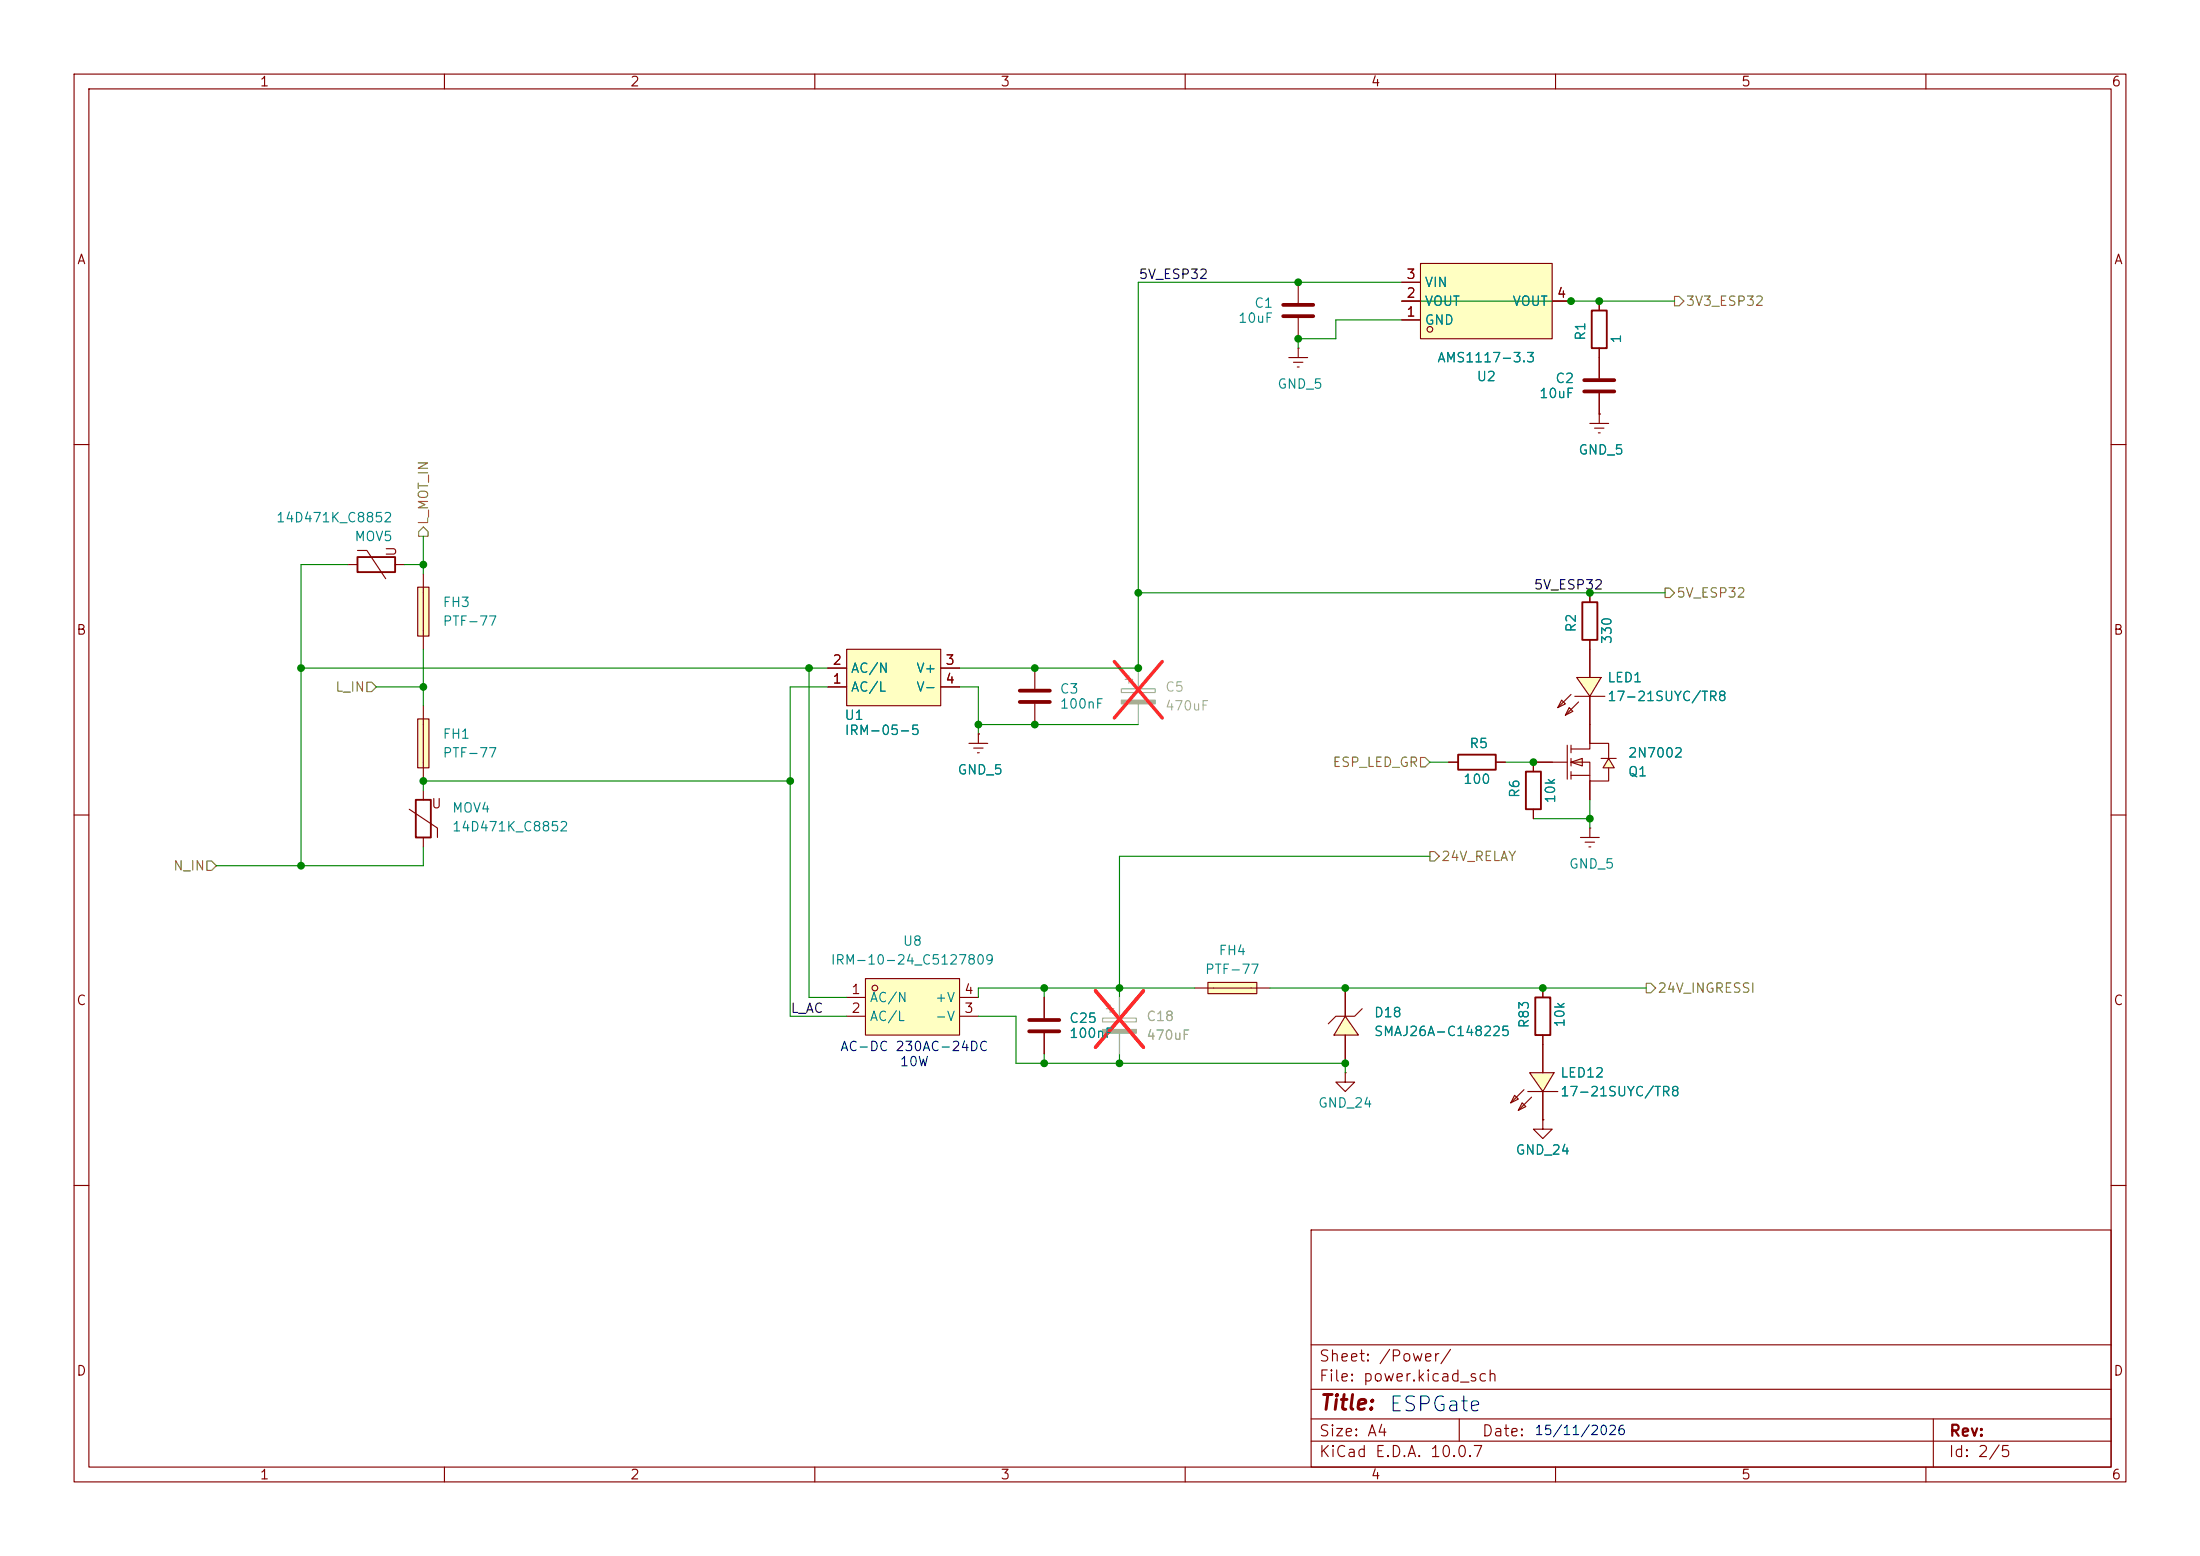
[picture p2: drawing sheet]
<svg xmlns="http://www.w3.org/2000/svg" width="297mm" height="210mm" viewBox="0 0 297 210" stroke-linecap="round" stroke-linejoin="round" font-family="sans-serif">
<g fill="none" stroke="#840000" stroke-width=".15">
<path d="M10 10h277v190h-277zM12 12h273v186h-273zM60 10v2M110 10v2M160 10v2M210 10v2M260 10v2M215.9 48.3v2.8M215.9 53.1v2.8M10 60h2M47 76.2h1.3M48.3 74.3h1.2l2.6 3.8"/>
<path d="M53.3 76.2h1.3M285 60h2M10 110h2M285 110h2M141 134.6v2.8M141 139.4v2.8M10 160h2M177 166h108v32h-108zM285 160h2M60 198v2M110 198v2M160 198v2"/>
<path d="M177 194.5h108M177 191.5h108M177 187.5h108M177 181.5h108M197 191.5v3M210 198v2M260 198v2M261 191.5v6.5"/>
</g>
<path d="M48.3 75.2h5v2h-5z" fill="none" stroke="#840000" stroke-width=".25"/>
<path d="M213.9 51.3h4M213.9 52.8h4M138.9 137.7h4.1M138.9 139.2h4.1" fill="none" stroke="#840000" stroke-width=".51"/>
<g fill="#ffffc2">
<path d="M205.5 148.8l.5 .6-1 .5z"/>
<path d="M204.5 147.8l.5 .5-1 .5z"/>
<path d="M206.5 144.8h3.3l-1.5 2.5z"/>
</g>
<g fill="none" stroke="#840000" stroke-width=".15">
<path d="M195.6 102.9h1.2M201.9 102.9h1.3M207 102.9v1.2M207 109.2v1.3M213.4 113h2.5M214 113.7h1.3M214.5 114.3h.3M214.6 111.8h.1M214.6 111.8v1.2M208.3 133.4v1.2M208.3 139.7v5.1M204.5 147.8l.5 .5-1 .5z"/>
<path d="M205.5 148.8l.5 .6-1 .5zM205.7 147.1l-1.7 1.7M206.3 147.3h4M206.5 144.8h3.3l-1.5 2.5zM206.8 148.1l-1.8 1.8M208.3 151.1v1.3h1.2l-1.2 1.3-1.3-1.3h1.3M208.3 151.1h.1M208.3 147.3v3.8"/>
</g>
<path d="M196.8 101.9h5.1v2h-5.1zM206 104.1h2v5.1h-2zM207.3 134.6h2v5.1h-2z" fill="none" stroke="#840000" stroke-width=".25"/>
<g fill="#ffffc2">
<path d="M212.1 102.9l1.5-.5v1z"/>
<path d="M217.2 102.4l.7 1.2h-1.5z"/>
</g>
<g fill="none" stroke="#840000" stroke-width=".15">
<path d="M214.6 97.8v2.5M207 102.9h4.6M211.6 100.6v4.6M212.1 101.1h2.5v-.8h2.6v2.1M212.1 102.9l1.5-.5v1zM212.1 102.9h2.5v2.5h2.6v-1.8M212.1 100.6v1M212.1 102.4v1M212.1 104.1v1.1M212.1 104.7h2.5M214.6 105.4v2.6M216.1 102.4h2.1"/>
<path d="M217.2 102.4l.7 1.2h-1.5z"/>
</g>
<g fill="#ffffc2">
<path d="M211.8 95.5l.5 .5-1 .5z"/>
<path d="M210.8 94.5l.5 .5-1 .5z"/>
<path d="M212.8 91.4h3.3l-1.5 2.6z"/>
</g>
<path d="M210.8 94.5l.5 .5-1 .5zM211.8 95.5l.5 .5-1 .5zM212.1 93.7l-1.8 1.8M212.6 94h4.1M212.8 91.4h3.3l-1.5 2.6zM213.1 94.7l-1.8 1.8M214.6 80v1.3M214.6 86.4v5M214.6 94v3.8" fill="none" stroke="#840000" stroke-width=".15"/>
<path d="M213.6 81.3h2v5.1h-2z" fill="none" stroke="#840000" stroke-width=".25"/>
<path d="M163.1 132.6h6.6v1.5h-6.6z" fill="#ffffc2"/>
<path d="M161.3 133.4h10.1M163.1 132.6h6.6v1.5h-6.6zM181.6 144.8v1.3h1.3l-1.3 1.2-1.3-1.2h1.3M181.6 144.8h.1" fill="none" stroke="#840000" stroke-width=".15"/>
<path d="M181.6 137.2l1.8 2.5h-3.3z" fill="#ffffc2"/>
<g fill="none" stroke="#840000" stroke-width=".15">
<path d="M175.3 38.1v2.8M174 48.3h2.5M174.6 48.9h1.3M175.1 49.5h.3M175.3 47h.1M175.3 42.9v2.8M175.3 47v1.3M55.2 109.2l3.9 2.6v1.2M57.1 106.7v1.3M57.1 113v1.3M181.6 137.2l1.8 2.5h-3.3zM181.6 133.4v3.8"/>
<path d="M181.6 139.7v3.8M183.9 136.1l-1 1.1h-2.6l-1 1"/>
</g>
<path d="M173.2 41.1h4.1M173.2 42.7h4.1" fill="none" stroke="#840000" stroke-width=".51"/>
<path d="M56.1 108h2.1v5h-2.1z" fill="none" stroke="#840000" stroke-width=".25"/>
<path d="M56.4 97h1.5v6.6h-1.5z" fill="#ffffc2"/>
<path d="M56.4 97h1.5v6.6h-1.5zM57.1 95.3v10.1" fill="none" stroke="#840000" stroke-width=".15"/>
<path d="M191.8 35.6h17.7v10.1h-17.7z" fill="#ffffc2"/>
<g fill="none" stroke="#840000" stroke-width=".15">
<path d="M189.2 38.1h2.6M191.8 35.6h17.7v10.1h-17.7zM189.2 43.2h2.6M189.2 40.6h2.6M209.5 40.6h2.6"/>
<circle cx="193" cy="44.5" r=".38"/>
</g>
<path d="M114.3 87.6h12.7v7.7h-12.7z" fill="#ffffc2"/>
<path d="M214.6 57.2h2.6M215.3 57.8h1.2M215.8 58.4h.2M215.9 55.9h.1M215.9 55.9v1.3M111.8 92.7h2.5M111.8 90.2h2.5M114.3 87.6h12.7v7.7h-12.7zM127 92.7h2.5M127 90.2h2.5" fill="none" stroke="#840000" stroke-width=".15"/>
<path d="M56.4 79.2h1.5v6.6h-1.5z" fill="#ffffc2"/>
<path d="M56.4 79.2h1.5v6.6h-1.5zM57.1 77.5v10.1" fill="none" stroke="#840000" stroke-width=".15"/>
<path d="M116.8 132.1h12.7v7.6h-12.7z" fill="#ffffc2"/>
<g fill="none" stroke="#840000" stroke-width=".15">
<path d="M189.2 38.1h2.6M189.2 43.2h2.6M189.2 40.6h2.6M209.5 40.6h2.6M215.9 55.9h.1M215.9 40.6v1.3M215.9 47v4.1M215.9 53.1v2.8M111.8 92.7h2.5M111.8 90.2h2.5M127 92.7h2.5M127 90.2h2.5"/>
<path d="M132.1 99.1h.1M132.1 99.1v1.2M139.7 90.2v2.8M139.7 95v2.8M214.6 80v1.3M214.6 86.4v5M214.6 94v6.3M130.8 100.3h2.5M131.4 101h1.3M132 101.6h.2M195.6 102.9h1.2M201.9 102.9h1.3"/>
<path d="M207 109.2v1.3M209.5 102.9h-2.5v1.2M214.6 105.4v2.6M114.3 134.6h2.5M114.3 137.2h2.5M116.8 132.1h12.7v7.6h-12.7zM129.5 134.6h2.6M129.5 137.2h2.6M141 134.6v2.8M141 139.4v2.8M181.6 133.4v3.8M181.6 139.7v3.8"/>
<path d="M208.3 133.4v1.2M208.3 139.7v5.1M208.3 151.1h.1M208.3 147.3v3.8"/>
<circle cx="118.1" cy="133.4" r=".38"/>
</g>
<path d="M214.9 41.9h2v5.1h-2z" fill="none" stroke="#840000" stroke-width=".25"/>
<path d="M151.4 93h4.6v.5h-4.6zM151.9 91.7h1M152.4 91.2v1M153.7 90.2v2.8M153.7 95v2.8M148.8 137.4h4.6v.5h-4.6zM149.4 136.1h1M149.9 135.6v1.1M151.1 134.6v2.8M151.1 139.4v2.8" fill="none" stroke="#a1a1a1" stroke-width=".15"/>
<g fill="#a1a1a1" stroke="#a1a1a1" stroke-width=".15">
<path d="M151.4 94.5h4.6v.5h-4.6z"/>
<path d="M148.8 138.9h4.6v.5h-4.6z"/>
</g>
<path d="M150.4 89.3l6.5 7.6M156.9 89.3l-6.5 7.6M147.9 133.7l6.5 7.7M154.4 133.7l-6.5 7.7" fill="none" stroke="#ff2626" stroke-width=".46"/>
<path d="M137.7 93.2h4M137.7 94.7h4" fill="none" stroke="#840000" stroke-width=".51"/>
<path d="M226.1 40h.6l.6 .6-.6 .7h-.6zM57.1 71.1l.7 .7v.6h-1.3v-.6zM224.8 79.4h.6l.7 .6-.7 .6h-.6zM49.5 92.1h.7l.6 .6-.6 .6h-.7zM27.9 116.2h.7l.6 .6-.6 .7h-.7zM191.8 102.2h.6l.6 .7-.6 .6h-.6zM193 114.9h.7l.6 .7-.6 .6h-.7zM222.2 132.7h.7l.6 .7-.6 .6h-.7z" fill="none" stroke="#848400" stroke-width=".15"/>
<g fill="none" stroke="#008400" stroke-width=".15">
<path d="M189.2 38.1h-35.5v52.1h-24.2M189.2 43.2h-8.9v2.5h-5v1.3M189.2 40.6h36.9M47 76.2h-6.4v40.6M54.6 76.2h2.5M57.1 72.4v5.1M40.6 90.2h71.2M50.8 92.7h6.3M57.1 87.6v7.7M109.2 90.2v44.4h5.1M111.8 92.7h-5.1v44.5h7.6M129.5 92.7h2.6v6.4"/>
<path d="M132.1 97.8h21.6M153.7 80h71.1M57.1 114.3v2.5h-27.9M106.7 105.4h-49.6v1.3M193 115.6h-41.9v19M193 102.9h2.6M203.2 102.9h3.8M207 110.5h7.6M214.6 108v3.8M132.1 137.2h5.1v6.3h44.4v1.3M141 133.4v1.2M161.3 133.4h-29.2v1.2"/>
<path d="M171.4 133.4h50.8M141 142.2v1.3M151.1 142.2v1.3"/>
</g>
<g fill="#008400" stroke="#008400" stroke-width=".14">
<circle cx="208.3" cy="133.4" r=".46"/>
<circle cx="214.6" cy="110.5" r=".46"/>
<circle cx="151.1" cy="143.5" r=".46"/>
<circle cx="151.1" cy="133.4" r=".46"/>
<circle cx="141" cy="133.4" r=".46"/>
<circle cx="181.6" cy="143.5" r=".46"/>
<circle cx="181.6" cy="133.4" r=".46"/>
<circle cx="106.7" cy="105.4" r=".46"/>
<circle cx="109.2" cy="90.2" r=".46"/>
<circle cx="139.7" cy="97.8" r=".46"/>
<circle cx="139.7" cy="90.2" r=".46"/>
<circle cx="40.6" cy="116.8" r=".46"/>
<circle cx="40.6" cy="90.2" r=".46"/>
<circle cx="57.1" cy="76.2" r=".46"/>
<circle cx="57.1" cy="105.4" r=".46"/>
<circle cx="57.1" cy="92.7" r=".46"/>
<circle cx="153.7" cy="90.2" r=".46"/>
<circle cx="153.7" cy="80" r=".46"/>
<circle cx="141" cy="143.5" r=".46"/>
<circle cx="132.1" cy="97.8" r=".46"/>
<circle cx="175.3" cy="38.1" r=".46"/>
<circle cx="212.1" cy="40.6" r=".46"/>
<circle cx="175.3" cy="45.7" r=".46"/>
<circle cx="214.6" cy="80" r=".46"/>
<circle cx="207" cy="102.9" r=".46"/>
<circle cx="215.9" cy="40.6" r=".46"/>
</g>
<text font-size="2" fill="#840000" x="178" y="190.8">Title:</text>
<text font-size="2" fill="#0000c2" x="187.4" y="191">ESPGate</text>
<g font-size="1.5" fill="#840000">
<text x="178" y="184.1">Sheet: /Power/</text>
<text x="178" y="186.8">File: power.kicad_sch</text>
<text x="178" y="197">KiCad E.D.A. 10.0.7</text>
<text x="178" y="194.2">Size: A4</text>
<text x="200" y="194.2">Date:</text>
<text x="263" y="197">Id: 2/5</text>
<text x="263" y="194.2">Rev:</text>
</g>
<g font-size="1.3" fill="#840000">
<text x="35" y="12">1</text>
<text x="85" y="12">2</text>
<text x="135" y="12">3</text>
<text x="185" y="12">4</text>
<text x="235" y="12">5</text>
<text x="285" y="12">6</text>
<text x="10.3" y="36">A</text>
<text x="285.3" y="36">A</text>
<text x="189.8" y="40.5">2</text>
<text x="189.8" y="38">3</text>
<text x="210.1" y="40.5">4</text>
<text x="189.8" y="43">1</text>
<text x="53.8" y="75.2" transform="rotate(-90 53.8 75.2)">U</text>
<text x="10.2" y="86">B</text>
<text x="285.2" y="86">B</text>
<text x="112.3" y="92.6">1</text>
<text x="112.3" y="90">2</text>
<text x="127.5" y="90">3</text>
<text x="127.5" y="92.6">4</text>
<text x="58.1" y="109.4">U</text>
<text x="10.2" y="136">C</text>
<text x="114.8" y="134.5">1</text>
<text x="114.8" y="137">2</text>
<text x="130.1" y="137">3</text>
<text x="130.1" y="134.5">4</text>
<text x="285.2" y="136">C</text>
<text x="10.2" y="186">D</text>
<text x="285.2" y="186">D</text>
<text x="35" y="200">1</text>
<text x="85" y="200">2</text>
<text x="135" y="200">3</text>
<text x="185" y="200">4</text>
<text x="235" y="200">5</text>
<text x="285" y="200">6</text>
</g>
<g font-size="1.3">
<text x="153.6" y="38">5V_ESP32</text>
<text x="207" y="79.9">5V_ESP32</text>
<text x="106.7" y="137">L_AC</text>
</g>
<g font-size="1.3" fill="#008484">
<text x="169.2" y="41.9">C1</text>
<text x="192.3" y="41.6">VOUT</text>
<text x="192.3" y="39.1">VIN</text>
<text x="204.1" y="41.6">VOUT</text>
<text x="167.1" y="43.9">10uF</text>
<text x="192.3" y="44.1">GND</text>
<text x="214.3" y="46.1" transform="rotate(-90 214.3 46.1)">R1</text>
<text x="219.1" y="46.5" transform="rotate(-90 219.1 46.5)">1</text>
<text x="172.4" y="52.8">GND_5</text>
<text x="193.9" y="49.2">AMS1117-3.3</text>
<text x="199.3" y="51.8">U2</text>
<text x="209.9" y="52">C2</text>
<text x="207.7" y="54">10uF</text>
<text x="213" y="61.7">GND_5</text>
<text x="37.2" y="70.8">14D471K_C8852</text>
<text x="47.8" y="73.4">MOV5</text>
<text x="59.7" y="82.2">FH3</text>
<text x="59.7" y="84.8">PTF-77</text>
<text x="213.1" y="85.4" transform="rotate(-90 213.1 85.4)">R2</text>
<text x="217.9" y="87" transform="rotate(-90 217.9 87)">330</text>
<text x="114.8" y="93.7">AC/L</text>
<text x="114.8" y="91.1">AC/N</text>
<text x="123.6" y="91.1">V+</text>
<text x="123.6" y="93.7">V-</text>
<text x="143" y="93.9">C3</text>
<text x="143" y="96">100nF</text>
<text x="216.9" y="92.4">LED1</text>
<text x="216.9" y="94.9">17-21SUYC/TR8</text>
<text x="59.7" y="100">FH1</text>
<text x="113.9" y="97.5">U1</text>
<text x="113.9" y="99.5">IRM-05-5</text>
<text x="198.3" y="101.3">R5</text>
<text x="59.7" y="102.6">PTF-77</text>
<text x="129.2" y="104.8">GND_5</text>
<text x="197.4" y="106.1">100</text>
<text x="205.4" y="107.8" transform="rotate(-90 205.4 107.8)">R6</text>
<text x="219.7" y="105.1">Q1</text>
<text x="219.7" y="102.6">2N7002</text>
<text x="60.9" y="110">MOV4</text>
<text x="60.9" y="112.5">14D471K_C8852</text>
<text x="210.3" y="108.5" transform="rotate(-90 210.3 108.5)">10k</text>
<text x="211.7" y="117.5">GND_5</text>
<text x="112.1" y="130.5">IRM-10-24_C5127809</text>
<text x="121.8" y="128">U8</text>
<text x="162.6" y="131.8">PTF-77</text>
<text x="164.4" y="129.2">FH4</text>
<text x="117.3" y="135.6">AC/N</text>
<text x="126.1" y="135.6">+V</text>
<text x="185.4" y="137.6">D18</text>
<text x="117.3" y="138.1">AC/L</text>
<text x="126.1" y="138.1">-V</text>
<text x="144.3" y="138.4">C25</text>
<text x="144.3" y="140.4">100nF</text>
<text x="185.4" y="140.2">SMAJ26A-C148225</text>
<text x="206.7" y="138.9" transform="rotate(-90 206.7 138.9)">R83</text>
<text x="211.5" y="138.8" transform="rotate(-90 211.5 138.8)">10k</text>
<text x="177.9" y="149.8">GND_24</text>
<text x="210.6" y="145.7">LED12</text>
<text x="210.6" y="148.3">17-21SUYC/TR8</text>
<text x="204.5" y="156.2">GND_24</text>
</g>
<g font-size="1.3" fill="#848400">
<text x="227.5" y="41.6">3V3_ESP32</text>
<text x="58.1" y="71" transform="rotate(-90 58.1 71)">L_MOT_IN</text>
<text x="226.2" y="81">5V_ESP32</text>
<text x="45.2" y="93.7">L_IN</text>
<text x="179.8" y="103.8">ESP_LED_GR</text>
<text x="23.3" y="117.8">N_IN</text>
<text x="194.5" y="116.5">24V_RELAY</text>
<text x="223.7" y="134.3">24V_INGRESSI</text>
</g>
<g font-size="1.3" fill="#a1a1a1">
<text x="157.2" y="93.7">C5</text>
<text x="157.2" y="96.2">470uF</text>
<text x="154.7" y="138.1">C18</text>
<text x="154.7" y="140.7">470uF</text>
</g>
<g font-size="1.3" fill="#0000c2">
<text x="113.3" y="142.2">AC-DC 230AC-24DC</text>
<text x="121.4" y="144.2">10W</text>
<text x="207.1" y="194">15/11/2026</text>
</g>
</svg>
